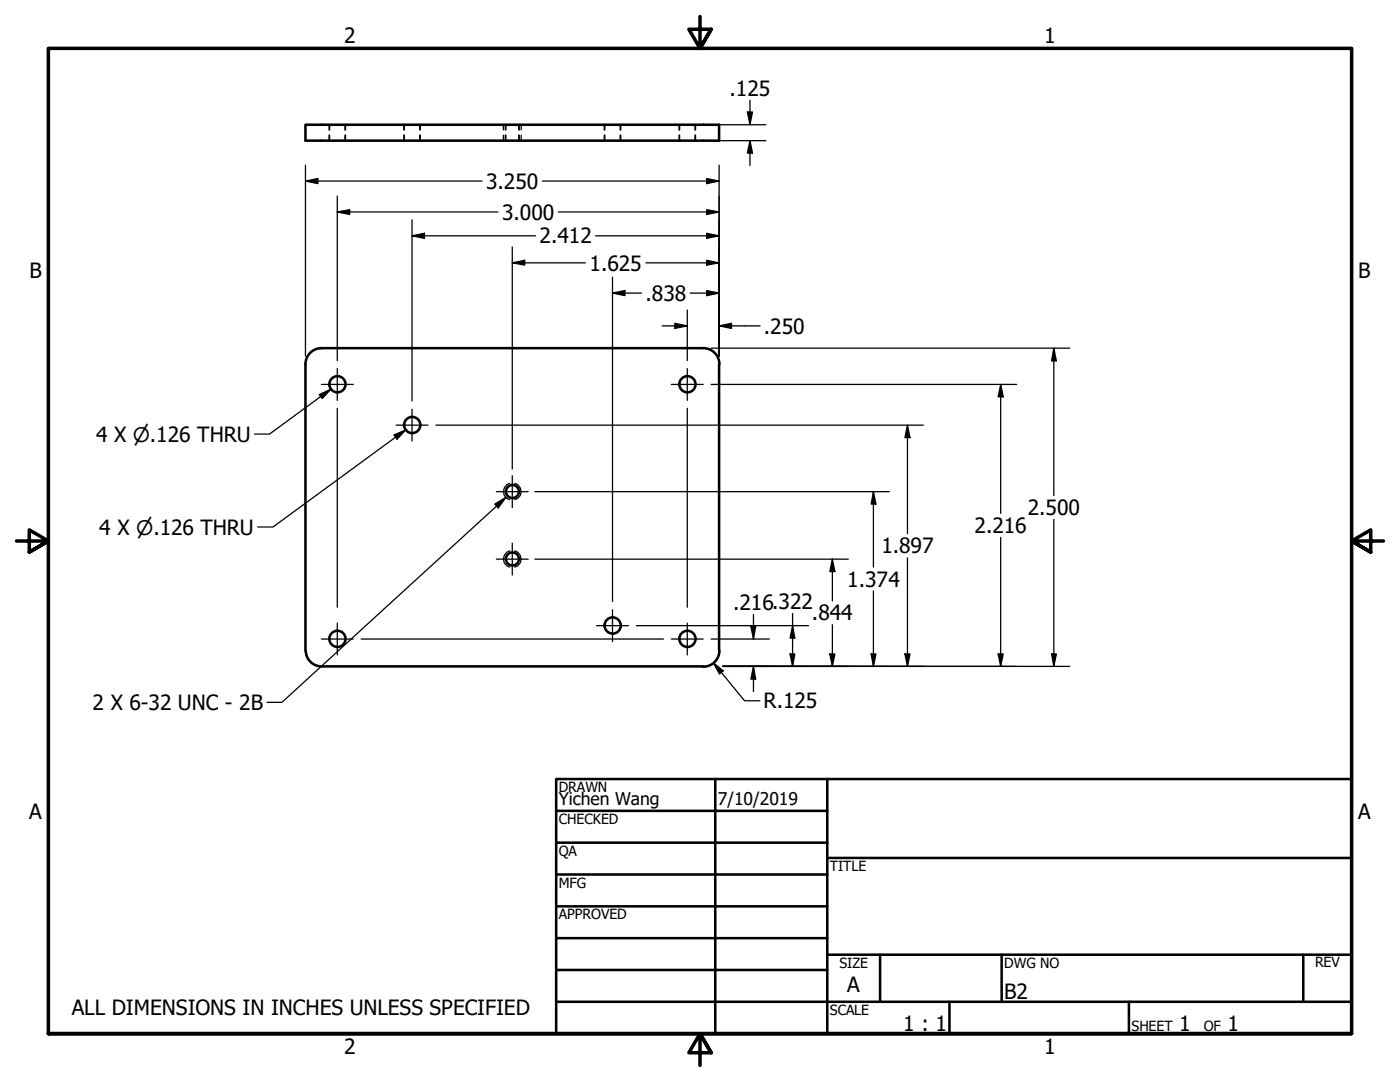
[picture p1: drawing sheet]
<svg xmlns="http://www.w3.org/2000/svg" width="279mm" height="216mm" viewBox="0 0 279 216" stroke-linecap="round" stroke-linejoin="round" font-family="sans-serif">
<!-- layer: Hidden Narrow (ANSI) -->
<path d="M100.5 24.9v1M100.5 27v1.1M104 24.9v1M104 27v1.1M101.7 96.5a1.67 1.67 0 0 0-1.2 1.6 1.67 1.67 0 0 0 1.2 1.6M102.7 96.5a1.67 1.67 0 0 1 1.3 1.6 1.67 1.67 0 0 1-1.3 1.6M101.7 109.9a1.67 1.67 0 0 0-1.2 1.6 1.67 1.67 0 0 0 1.2 1.7M102.7 109.9a1.67 1.67 0 0 1 1.3 1.6 1.67 1.67 0 0 1-1.3 1.7" fill="none" stroke="#000" stroke-width=".25"/>
<!-- layer: Visible (ANSI) -->
<g fill="none" stroke="#000" stroke-width=".51">
<path d="M61 24.9h82.5v3.2h-82.5zM61 72.6v57.2M64.1 69.5h76.3a3.2 3.2 0 0 1 3.2 3.2M64.2 69.5a3.2 3.2 0 0 0-3.2 3.2M143.5 72.6v57.2M61 129.8a3.1 3.1 0 0 0 3.2 3.2M64.1 133h76.2M143.6 129.8a3.2 3.2 0 0 1-3.2 3.2"/>
<circle cx="67.3" cy="76.7" r="1.62"/>
<circle cx="137.2" cy="76.7" r="1.62"/>
<circle cx="82.3" cy="84.8" r="1.62"/>
<circle cx="102.3" cy="98.1" r="1.3"/>
<circle cx="102.3" cy="111.5" r="1.3"/>
<circle cx="67.3" cy="127.5" r="1.62"/>
<circle cx="122.3" cy="124.8" r="1.62"/>
<circle cx="137.2" cy="127.5" r="1.62"/>
</g>
<!-- layer: Hidden (ANSI) -->
<g fill="none" stroke="#000" stroke-width=".38">
<path d="M65.7 24.9v1M65.7 27v1.1M68.9 24.9v1M68.9 27v1.1M80.6 24.9v1M80.6 27v1.1M83.8 24.9v1M83.8 27v1.1M100.9 24.9v1M100.9 27v1.1M103.6 24.9v1M103.6 27v1.1"/>
<path d="M120.6 24.9v1M120.6 27v1.1M123.8 24.9v1M123.8 27v1.1M135.6 24.9v1M135.6 27v1.1M138.7 24.9v1M138.7 27v1.1"/>
</g>
<!-- layer: Border (ANSI) -->
<path d="M139.7 3.3v6.4l-2.2-3.9h4.4l-2.2 3.9 2.2-3.9M3.3 107.9h6.4l-3.9-2.2v4.5l3.9-2.3-3.9 2.3M276.1 107.9h-6.4l3.9-2.2v4.5l-3.9-2.3 3.9 2.3M9.7 206.2v-196.5h260v196.5h-260h260M141.9 210.1l-2.2-3.9 2.2 3.9h-4.4l2.2-3.9v6.4" fill="none" stroke="#000" stroke-width=".7"/>
<!-- layer: Title (ANSI) -->
<g fill="none" stroke="#000" stroke-width=".51">
<path d="M111 155.4h158.7v50.8h-158.7zM142.7 155.4v50.8M165.1 155.4v50.8M111 161.8h54.1M111 168.1h54.1M111 174.5h54.1M165.1 171.2h104.6M111 180.8h54.1M111 187.2h54.1M111 193.5h54.1M111 199.9h158.7M165.1 190.5h104.6"/>
<path d="M175.6 190.5v9.4M189.5 199.9v6.3M199.9 190.5v9.4M225.3 199.9v6.3M260.1 190.5v9.4"/>
</g>
<!-- layer: Symbol (ANSI) -->
<path d="M63.7 78.7l2.3-1-1.7 1.8zM66 77.7l-12.2 8.9h-3M78.6 86.8l2.4-1-1.8 1.8zM81 85.8l-26.5 19.4h-3.1M101 99.3l-44.7 40.8h-3M98.7 100.6l2.3-1.3-1.6 2z" fill="none" stroke="#000" stroke-width=".25"/>
<g fill="#000">
<path d="M63.7 78.7l2.3-1-1.7 1.8z" fill-rule="evenodd"/>
<path d="M78.6 86.8l2.4-1-1.8 1.8z" fill-rule="evenodd"/>
<path d="M98.7 100.6l2.3-1.3-1.6 2z" fill-rule="evenodd"/>
</g>
<!-- layer: Dimension (ANSI) -->
<g fill="none" stroke="#000" stroke-width=".25">
<path d="M61 36.1l2.4-.5v1zM61 36.1h35.2M61 33v38.1M67.3 39.1v32.8M108.3 36.1h35.2M141 35.6l2.5 .5-2.5 .5zM141.9 28.1h10.9M141.9 24.9h10.9M143.5 33v38.1M149.2 22.4h1l-.5 2.5zM149.7 28.1l.5 2.4h-1zM149.7 20v4.9"/>
<path d="M149.7 28.1v4.9M67.3 42.3l2.5-.5v1zM67.3 42.3h32.1M82.2 47.1l2.5-.6v1.1zM82.2 47.1h24.7M82.2 43.9v36.1M102.2 52.5l2.5-.6v1zM102.2 52.5h14.6M102.2 49.3v44.3M111.4 42.3h32.1M118.9 47.1h24.6M122.2 58.5l2.5-.5v1z"/>
<path d="M122.2 58.5h5.8M122.2 55.3v64.7M128.9 52.5h14.6M137.7 58.5h5.8M141 58l2.5 .5-2.5 .5zM141 46.5l2.5 .6-2.5 .5zM141 51.9l2.5 .6-2.5 .4zM141 41.8l2.5 .5-2.5 .5zM132.1 65h5.1M134.7 64.5l2.5 .5-2.5 .5zM137.2 61.8v10.1M141.9 76.7h61"/>
<path d="M141.9 69.5h71.6M143.5 65l2.5-.5v1zM143.5 65h8.2M199.7 76.7l.5 2.5h-1zM199.7 76.7v25.7M210.3 69.5l.5 2.5h-.9zM210.3 69.5v29.4M67.3 81.5v39.7M87 84.8h97.3M106.7 98.1h70.8M137.2 81.5v39.7M174.3 98.1l.5 2.5h-.9z"/>
<path d="M174.3 98.1v15.1M181.1 84.8l.5 2.5h-1zM181.1 84.8v21.7M106.7 111.6h62.6M166.1 111.6l.5 2.4h-1zM166.1 111.6v8.3M174.3 117.9v15.1M181.1 111.3v21.7M199.7 107.3v25.7M210.3 103.6v29.4M72.1 127.5h50M122.4 127.5h10"/>
<path d="M127 124.8h10M137.3 124.8h24.1M141.9 127.5h11.6M142.4 132.3l1.9 1.6-.7 .6zM142.4 132.3l6.2 7.5h3M144.3 133h69.2M149.9 125h.9l-.4 2.5zM150.4 133l.4 2.5h-.9zM150.4 122.6v4.9M150.4 133v5M157.7 130.5h.9l-.4 2.5zM158.2 124.8l.4 2.5h-.9z"/>
<path d="M158.2 122.4v10.6M165.6 130.5h1l-.5 2.5zM166.1 124.7v8.3M173.9 130.5h.9l-.5 2.5zM180.6 130.5h1l-.5 2.5zM199.2 130.5h1l-.5 2.5zM209.9 130.5h.9l-.5 2.5z"/>
</g>
<g fill="#000">
<path d="M61 36.1l2.4-.5v1z" fill-rule="evenodd"/>
<path d="M141 35.6l2.5 .5-2.5 .5z" fill-rule="evenodd"/>
<path d="M149.2 22.4h1l-.5 2.5z" fill-rule="evenodd"/>
<path d="M149.7 28.1l.5 2.4h-1z" fill-rule="evenodd"/>
<path d="M67.3 42.3l2.5-.5v1z" fill-rule="evenodd"/>
<path d="M82.2 47.1l2.5-.6v1.1z" fill-rule="evenodd"/>
<path d="M102.2 52.5l2.5-.6v1z" fill-rule="evenodd"/>
<path d="M122.2 58.5l2.5-.5v1z" fill-rule="evenodd"/>
<path d="M141 58l2.5 .5-2.5 .5z" fill-rule="evenodd"/>
<path d="M141 46.5l2.5 .6-2.5 .5z" fill-rule="evenodd"/>
<path d="M141 51.9l2.5 .6-2.5 .4z" fill-rule="evenodd"/>
<path d="M141 41.8l2.5 .5-2.5 .5z" fill-rule="evenodd"/>
<path d="M134.7 64.5l2.5 .5-2.5 .5z" fill-rule="evenodd"/>
<path d="M143.5 65l2.5-.5v1z" fill-rule="evenodd"/>
<path d="M199.7 76.7l.5 2.5h-1z" fill-rule="evenodd"/>
<path d="M210.3 69.5l.5 2.5h-.9z" fill-rule="evenodd"/>
<path d="M181.1 84.8l.5 2.5h-1z" fill-rule="evenodd"/>
<path d="M166.1 111.6l.5 2.4h-1z" fill-rule="evenodd"/>
<path d="M174.3 98.1l.5 2.5h-.9z" fill-rule="evenodd"/>
<path d="M142.4 132.3l1.9 1.6-.7 .6z" fill-rule="evenodd"/>
<path d="M149.9 125h.9l-.4 2.5z" fill-rule="evenodd"/>
<path d="M150.4 133l.4 2.5h-.9z" fill-rule="evenodd"/>
<path d="M157.7 130.5h.9l-.4 2.5z" fill-rule="evenodd"/>
<path d="M158.2 124.8l.4 2.5h-.9z" fill-rule="evenodd"/>
<path d="M165.6 130.5h1l-.5 2.5z" fill-rule="evenodd"/>
<path d="M173.9 130.5h.9l-.5 2.5z" fill-rule="evenodd"/>
<path d="M180.6 130.5h1l-.5 2.5z" fill-rule="evenodd"/>
<path d="M199.2 130.5h1l-.5 2.5z" fill-rule="evenodd"/>
<path d="M209.9 130.5h.9l-.5 2.5z" fill-rule="evenodd"/>
</g>
<!-- layer: Center Mark (ANSI) -->
<g fill="none" stroke="#000" stroke-width=".25">
<path d="M64.1 76.7h6.4M67.3 73.5v6.4M134 76.7h6.3M137.2 73.5v6.4M79.1 84.8h6.3M82.2 81.7v6.3M99.1 98.1h6.3M102.2 94.9v6.4M99.1 111.6h6.3M102.2 108.4v6.3M64.1 127.5h6.4M67.3 124.3v6.4"/>
<path d="M119.1 124.8h6.3M122.2 121.7v6.3M134 127.5h6.3M137.2 124.3v6.4"/>
</g>
<g font-size="4.2">
<text x="68.7" y="8.6">2</text>
<text x="208.4" y="8.6">1</text>
<text x="145.6" y="19.1">.125</text>
<text x="97" y="37.7">3.250</text>
<text x="100.2" y="43.8">3.000</text>
<text x="107.7" y="48.6">2.412</text>
<text x="117.7" y="54">1.625</text>
<text x="5.9" y="55.5">B</text>
<text x="271.1" y="55.5">B</text>
<text x="128.8" y="60">.838</text>
<text x="152.5" y="66.5">.250</text>
<text x="19.2" y="88.1">4 X ⌀.126 THRU</text>
<text x="19.8" y="106.7">4 X ⌀.126 THRU</text>
<text x="194.5" y="106.4">2.216</text>
<text x="205.1" y="102.7">2.500</text>
<text x="175.9" y="110.4">1.897</text>
<text x="169.1" y="117">1.374</text>
<text x="146.3" y="121.7">.216.322</text>
<text x="162.1" y="123.8">.844</text>
<text x="18.5" y="141.7">2 X 6-32 UNC - 2B</text>
<text x="152.4" y="141.4">R.125</text>
<text x="5.8" y="163.4">A</text>
<text x="271" y="163.4">A</text>
<text x="169.1" y="198">A</text>
<text x="14.4" y="202.5">ALL DIMENSIONS IN INCHES UNLESS SPECIFIED</text>
<text x="200.4" y="199.4">B2</text>
<text x="180.3" y="205.7">1 : 1</text>
<text x="235.3" y="205.7">1</text>
<text x="245" y="205.7">1</text>
<text x="68.7" y="210.3">2</text>
<text x="208.4" y="210.3">1</text>
</g>
<g font-size="3.5">
<text x="111.5" y="160.6">Yichen Wang</text>
<text x="143.3" y="160.7">7/10/2019</text>
</g>
<g font-size="2.8">
<text x="111.5" y="158">DRAWN</text>
<text x="111.5" y="164.4">CHECKED</text>
<text x="111.5" y="170.8">QA</text>
<text x="165.6" y="173.7">TITLE</text>
<text x="111.5" y="177.1">MFG</text>
<text x="111.5" y="183.5">APPROVED</text>
<text x="167.5" y="193.1">SIZE</text>
<text x="200.4" y="193.1">DWG NO</text>
<text x="262.4" y="193">REV</text>
<text x="165.6" y="202.5">SCALE</text>
<text x="225.8" y="205.7">SHEET</text>
<text x="240.2" y="205.7">OF</text>
</g>
</svg>
